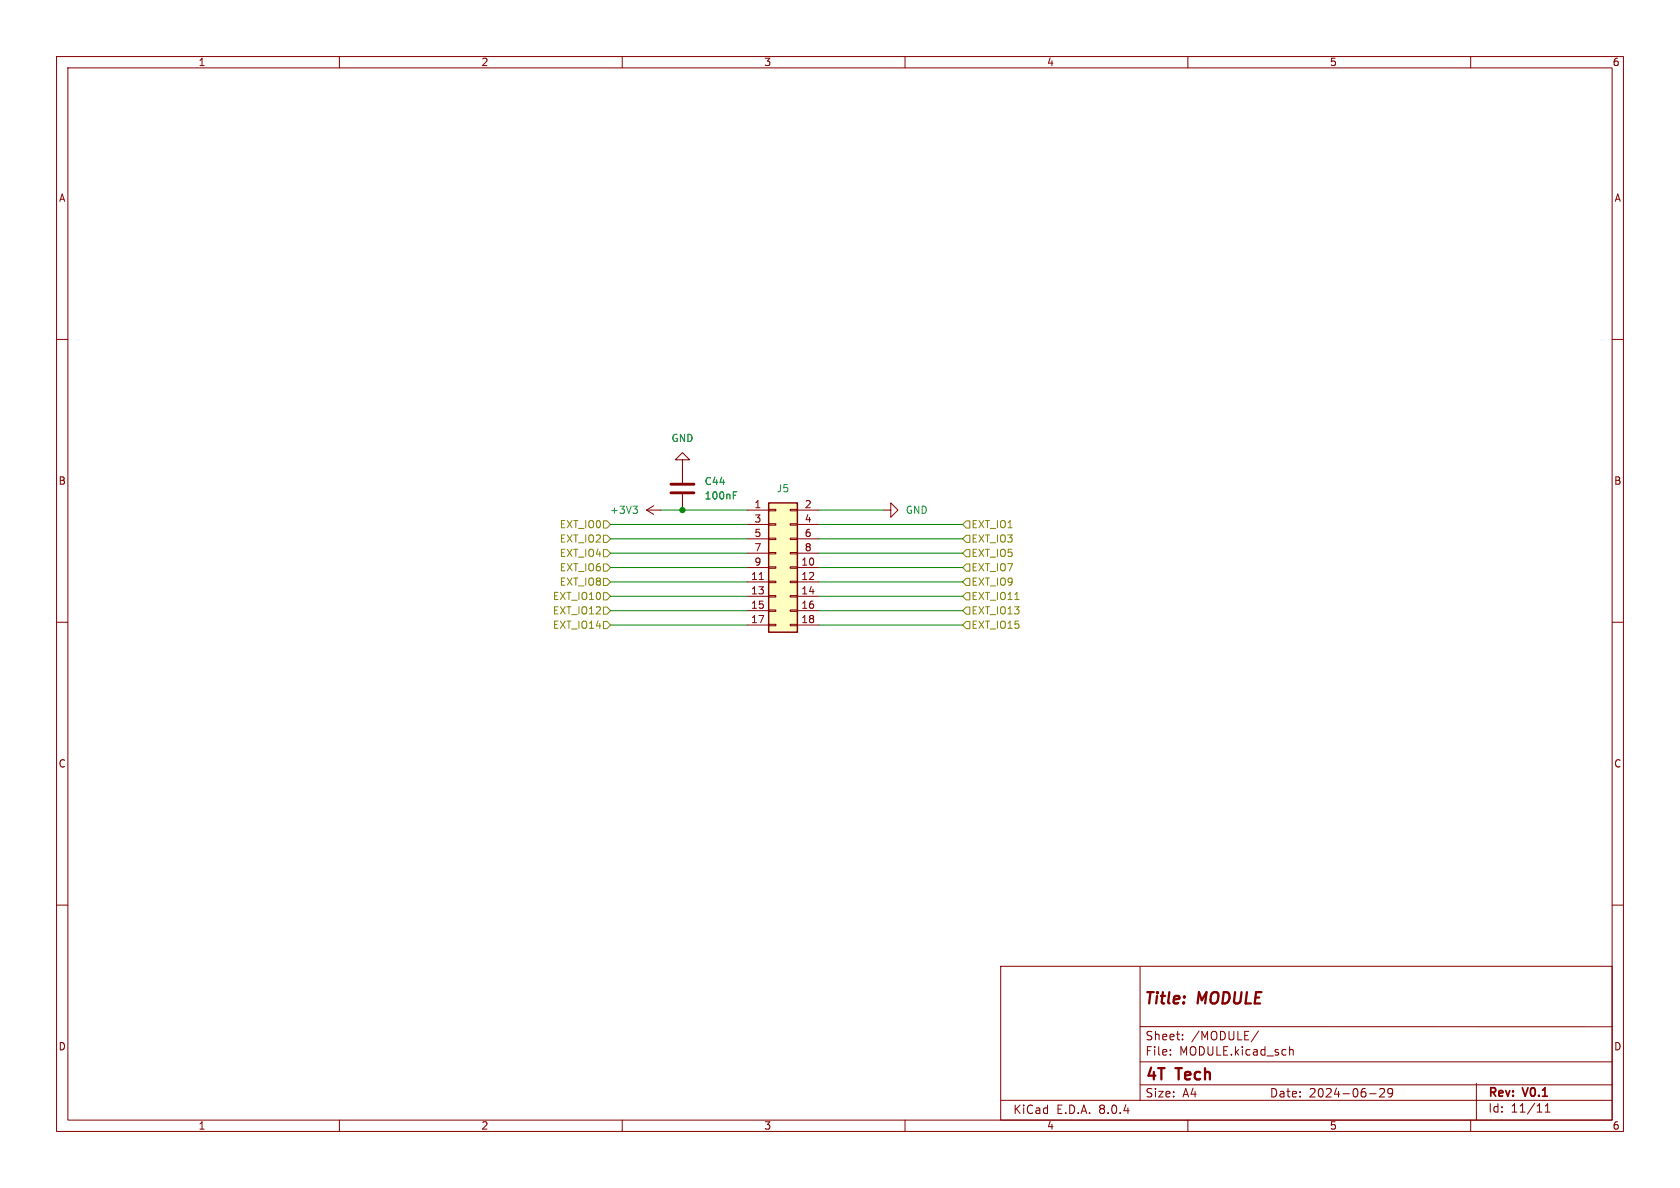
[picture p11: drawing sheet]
<svg xmlns="http://www.w3.org/2000/svg" width="297mm" height="210mm" viewBox="0 0 297 210" stroke-linecap="round" stroke-linejoin="round" font-family="sans-serif">
<g fill="none" stroke="#840000" stroke-width=".18">
<path d="M10 10h277v190h-277zM12 12h273v186h-273zM60 10v2M110 10v2M160 10v2M210 10v2M260 10v2M10 60h2M285 60h2M114.3 90.2l1.3 .7M114.3 90.2h2.5M115.6 89.4l-1.3 .8"/>
<path d="M120.6 81.3h1.3l-1.3-1.3-1.2 1.3h1.2v4M120.6 87.4v2.8M10 110h2M285 110h2M10 160h2M285 160h2M176.9 170.8h108.1v27.2h-108.1zM201.5 170.9v23.7M60 198v2M110 198v2M160 198v2M177 194.5h108"/>
<path d="M201.5 181.5h83.5M201.5 191.8h83.5M201.5 187.7h83.5M206.9 186.4v.1M206.9 185.6v.1M209.1 183.7v.1M209.1 182.9v.1M210 198v2M222.5 182.2l-1.3 2M228 185v1.5M228 185.7l.2-.2 .4 .1v.9M242.1 193.3h1.2"/>
<path d="M243.9 192.6l.6-.2 .2 .2 .1 .2-1 1.1h1M246.2 193.1l-.3 .2h-.4l-.2-.2 .2-.6 .4-.1 .2 .2a.99 .99 0 0 1-.3 1.3h-.3M260 198v2M261 191.5v6.5M273.2 196.6h.8M273.2 195.5l.4-.4v1.5"/>
</g>
<path d="M111.9 89.5h.8l-.4 .5M112.4 90l.3 .2v.3l-.3 .2M129.7 87.5h.4M129.7 86.9h.6" fill="none" stroke="#008484" stroke-width=".18"/>
<path d="M118.6 87.1h4.1M118.6 85.6h4.1" fill="none" stroke="#840000" stroke-width=".51"/>
<path d="M135.9 88.9h5.1v22.9h-5.1z" fill="#ffffc2"/>
<g fill="none" stroke="#840000" stroke-width=".18">
<path d="M120.6 82.6v2.7M120.6 87.4v2.8M132.1 90.2h3.8M132.1 92.7h3.8M132.1 95.3h3.8M132.1 97.8h3.8M135.9 97.7h1.3v.2h-1.3zM135.9 95.1h1.3v.3h-1.3zM135.9 92.6h1.3v.2h-1.3zM135.9 90h1.3v.3h-1.3zM139.7 97.7h1.3v.2h-1.3zM139.7 95.1h1.3v.3h-1.3z"/>
<path d="M139.7 92.6h1.3v.2h-1.3zM139.7 90h1.3v.3h-1.3zM141 90.2h3.8M141 92.7h3.8M141 95.3h3.8M141 97.8h3.8M156.2 90.2h1.3v-1.3l1.2 1.3-1.2 1.2v-1.2M132.1 100.3h3.8M132.1 102.9h3.8M132.1 105.4h3.8M132.1 108h3.8M132.1 110.5h3.8"/>
<path d="M134.2 102.5h.8M135.9 110.4h1.3v.2h-1.3zM135.9 107.8h1.3v.3h-1.3zM135.9 105.3h1.3v.2h-1.3zM135.9 102.7h1.3v.3h-1.3zM135.9 100.2h1.3v.3h-1.3zM139.7 110.4h1.3v.2h-1.3zM139.7 107.8h1.3v.3h-1.3zM139.7 105.3h1.3v.2h-1.3zM139.7 102.7h1.3v.3h-1.3zM139.7 100.2h1.3v.3h-1.3zM141 100.3h3.8"/>
<path d="M141 102.9h3.8M141 105.4h3.8M141 108h3.8M141 110.5h3.8"/>
</g>
<path d="M135.9 88.9h5.1v22.9h-5.1z" fill="none" stroke="#840000" stroke-width=".25"/>
<g fill="none" stroke="#848400" stroke-width=".18">
<path d="M106.7 97.2h.6l.6 .6-.6 .6h-.6zM106.7 99.7h.6l.6 .6-.6 .7h-.6zM106.7 92.1h.6l.6 .6-.6 .6h-.6zM106.7 94.6h.6l.6 .7-.6 .6h-.6zM170.8 94.6h.6v1.3h-.6l-.6-.6zM170.8 92.1h.6v1.2h-.6l-.6-.6zM170.8 97.2h.6v1.2h-.6l-.6-.6zM170.8 99.7h.6v1.3h-.6l-.6-.7zM106.7 104.8h.6l.6 .6-.6 .6h-.6zM106.7 102.2h.6l.6 .7-.6 .6h-.6zM106.7 109.9h.6l.6 .6-.6 .6h-.6zM106.7 107.3h.6l.6 .7-.6 .6h-.6z"/>
<path d="M170.8 107.3h.6v1.3h-.6l-.6-.6zM170.8 104.8h.6v1.2h-.6l-.6-.6zM170.8 109.9h.6v1.2h-.6l-.6-.6zM170.8 102.2h.6v1.3h-.6l-.6-.6z"/>
</g>
<g fill="none" stroke="#008400" stroke-width=".18">
<path d="M107.9 95.3h24.2M107.9 97.8h24.2M107.9 92.7h24.2M116.8 90.2h15.3M144.8 95.3h25.4M144.8 90.2h11.4M144.8 97.8h25.4M144.8 92.7h25.4M107.9 110.5h24.2M107.9 100.3h24.2M107.9 102.9h24.2M107.9 108h24.2"/>
<path d="M107.9 105.4h24.2M144.8 110.5h25.4M144.8 100.3h25.4M144.8 102.9h25.4M144.8 108h25.4M144.8 105.4h25.4"/>
</g>
<path d="M129.7 87.5h.4M129.7 86.9h.6" fill="none" stroke="#008484" stroke-width=".18"/>
<circle cx="120.6" cy="90.2" r=".46" fill="#008400" stroke="#008400" stroke-width=".18"/>
<g font-size="2.8" fill="#840000">
<text x="202.1" y="178.1">Title:</text>
<text x="211.8" y="178.1">MODULE</text>
<text x="202.4" y="191.5">4T</text>
<text x="208.1" y="191.5">Tech</text>
</g>
<g font-size="2.1" fill="#840000">
<text x="202.4" y="184.1">Sheet:</text>
<text x="210.6" y="184.1">/MODULE/</text>
<text x="202.4" y="186.8">File:</text>
<text x="208.5" y="186.8">MODULE.kicad_sch</text>
<text x="179" y="197.1">KiCad</text>
<text x="186.7" y="197.1">E.D.A.</text>
<text x="194.3" y="197.1">8.0.4</text>
<text x="202.4" y="194.2">Size:</text>
<text x="209" y="194.2">A4</text>
<text x="224.4" y="194.2">Date:</text>
<text x="231.4" y="194.2">2024-06-29</text>
<text x="263" y="194.3">Rev:</text>
<text x="263" y="196.9">Id:</text>
<text x="267.1" y="196.9">11/11</text>
<text x="269.4" y="194.3">V0.1</text>
</g>
<g font-size="1.8" fill="#840000">
<text x="35" y="11.9">1</text>
<text x="85" y="11.9">2</text>
<text x="135" y="11.9">3</text>
<text x="185" y="11.9">4</text>
<text x="235" y="11.9">5</text>
<text x="285" y="11.9">6</text>
<text x="10.3" y="35.9">A</text>
<text x="285.3" y="35.9">A</text>
<text x="10.3" y="85.9">B</text>
<text x="133.3" y="89.9">1</text>
<text x="142.2" y="89.9">2</text>
<text x="285.3" y="85.9">B</text>
<text x="133.3" y="92.5">3</text>
<text x="133.3" y="95">5</text>
<text x="142.2" y="92.5">4</text>
<text x="142.2" y="95">6</text>
<text x="133.3" y="97.5">7</text>
<text x="133.3" y="100.1">9</text>
<text x="141.6" y="100.1">10</text>
<text x="142.2" y="97.5">8</text>
<text x="132.7" y="102.6">11</text>
<text x="132.7" y="105.2">13</text>
<text x="132.7" y="107.7">15</text>
<text x="141.6" y="102.6">12</text>
<text x="141.6" y="105.2">14</text>
<text x="141.6" y="107.7">16</text>
<text x="132.7" y="110.2">17</text>
<text x="141.6" y="110.2">18</text>
<text x="10.3" y="135.9">C</text>
<text x="285.3" y="135.9">C</text>
<text x="10.3" y="185.9">D</text>
<text x="285.3" y="185.9">D</text>
<text x="35" y="199.9">1</text>
<text x="85" y="199.9">2</text>
<text x="135" y="199.9">3</text>
<text x="185" y="199.9">4</text>
<text x="235" y="199.9">5</text>
<text x="285" y="199.9">6</text>
</g>
<g font-size="1.8" fill="#008484">
<text x="118.6" y="78.3">GND</text>
<text x="124.5" y="88.5">100nF</text>
<text x="124.5" y="86">C44</text>
<text x="137.2" y="87.2">J5</text>
<text x="107.7" y="91">+3V3</text>
<text x="160" y="91">GND</text>
</g>
<g font-size="1.8" fill="#848400">
<text x="98.8" y="93.6">EXT_IO0</text>
<text x="171.6" y="93.6">EXT_IO1</text>
<text x="98.8" y="98.7">EXT_IO4</text>
<text x="98.8" y="101.2">EXT_IO6</text>
<text x="98.8" y="96.1">EXT_IO2</text>
<text x="171.6" y="96.1">EXT_IO3</text>
<text x="171.6" y="98.7">EXT_IO5</text>
<text x="171.6" y="101.2">EXT_IO7</text>
<text x="97.6" y="106.3">EXT_IO10</text>
<text x="98.8" y="103.7">EXT_IO8</text>
<text x="171.6" y="106.3">EXT_IO11</text>
<text x="171.6" y="103.7">EXT_IO9</text>
<text x="97.6" y="111.4">EXT_IO14</text>
<text x="97.6" y="108.8">EXT_IO12</text>
<text x="171.6" y="108.8">EXT_IO13</text>
<text x="171.6" y="111.4">EXT_IO15</text>
</g>
</svg>
